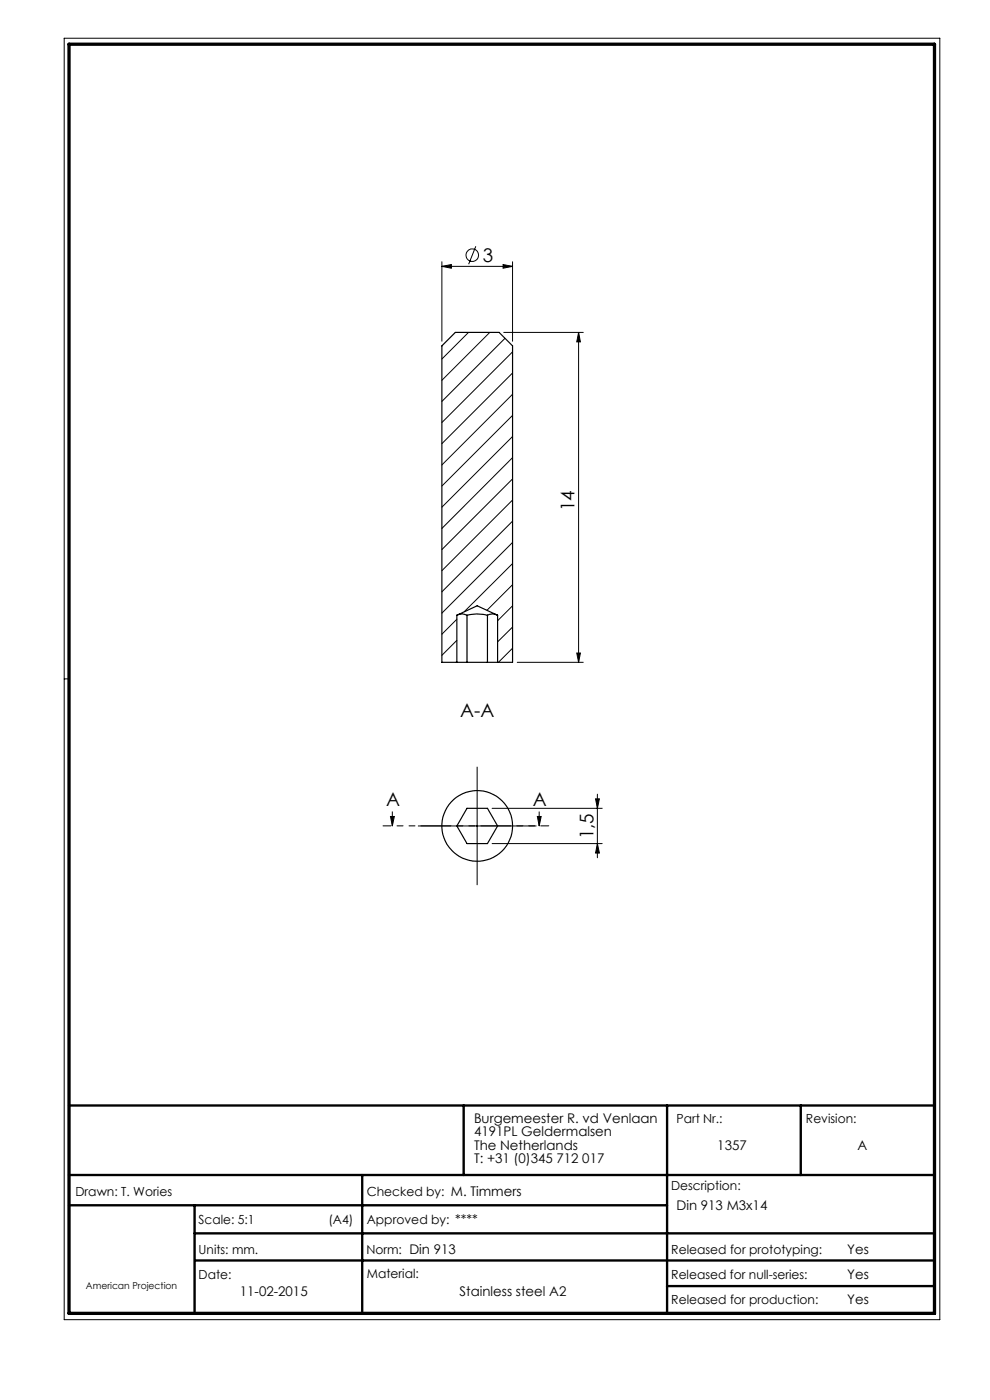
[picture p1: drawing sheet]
<svg xmlns="http://www.w3.org/2000/svg" width="210mm" height="297mm" viewBox="0 0 210 297" stroke-linecap="round" stroke-linejoin="round" font-family="sans-serif">
<g fill="none" stroke="#000" stroke-width=".21">
<path d="M13.6 8.1h185.8v271.9h-185.8zM93.7 56.5l2-.4v.8zM93.7 55.5v16.9M93.7 56.5h15M100.9 52.2l-1.5 3.9M106.7 56.1l2 .4-2 .4zM108.7 55.5v16.9M99.4 70.5l-5.7 5.7M103.9 70.5l-10.2 10.2M106.9 70.5h16.8M107.1 71.8l-13.4 13.4M108.7 74.6l-15 15"/>
<path d="M108.7 79.1l-15 15M122.7 70.5v70M122.7 70.5l.4 2h-.8zM108.7 83.6l-15 15M108.7 88.1l-15 15M108.7 92.6l-15 15M108.7 97.1l-15 15M108.7 101.6l-15 15M108.7 106.1l-15 15M108.7 110.6l-15 15M108.7 115.1l-15 15M108.7 119.6l-10.2 10.1"/>
<path d="M96.9 131.4l-3.2 3.1M96.9 135.9l-3.2 3.1M108.7 124l-5.4 5.5M108.7 128.5l-3.1 3.2M108.7 133l-3.1 3.2M108.7 137.5l-3 3M122.3 138.5h.8l-.4 2zM14.6 144h-1M96.9 140.4l-.2 .1M109.7 140.5h14M82.8 173.2h.8l-.4 2zM83.2 172.2v3"/>
<path d="M88.7 175.2h25M101.2 162.7v25M104.4 171.5h23.3M104.4 179h23.3M114 173.2h.8l-.4 2zM114.4 172.2v3M126.3 169.5h.8l-.4 2zM126.7 168.5v13.5M126.7 179l.4 2h-.8z"/>
<circle cx="100.2" cy="54.1" r="1.33"/>
</g>
<path d="M14.6 234.5h183.6M98.4 234.5v14.8M141.5 234.5v44.1M169.9 234.5v14.8M14.6 249.3h183.6M14.6 255.7h126.9M41.3 255.7v22.9M76.8 249.3v29.3M41.3 261.7h156.9M41.4 267.4h156.8M141.5 272.8h56.7" fill="none" stroke="#000" stroke-width=".5"/>
<path d="M14.6 9.4h183.6v269.2h-183.6z" fill="none" stroke="#000" stroke-width=".7"/>
<path d="M116.4 175.2h-35.2" fill="none" stroke="#000" stroke-width=".21" stroke-dasharray="6.3 1.3 1.3 1.3 1.3 1.3" stroke-dashoffset="4.6"/>
<g fill="#000">
<path d="M93.7 56.5l2-.4v.8zM106.7 56.1l2 .4-2 .4z"/>
<path d="M114 173.2h.8l-.4 2zM82.8 173.2h.8l-.4 2z"/>
<path d="M126.3 169.5h.8l-.4 2zM126.7 179l.4 2h-.8zM122.7 70.5l.4 2h-.8zM122.3 138.5h.8l-.4 2z"/>
</g>
<g fill="none" stroke="#000" stroke-width=".25">
<path d="M93.7 73.4l2.9-2.9h9.3l2.8 2.9v67.1h-15zM96.9 130.5l.4-.2a2.2 2.2 0 0 1 1.8 .2M96.9 130.5l4.3-2 4.4 2M96.9 130.5v10M99.1 130.5a8.5 8.5 0 0 1 4.3 0M99.1 130.5v10M103.4 130.5l.4-.2a2.2 2.2 0 0 1 1.8 .2M103.4 130.5v10M105.6 130.5v10M99.1 171.5h4.3l2.2 3.7-2.2 3.8h-4.3l-2.2-3.8z"/>
<circle cx="101.2" cy="175.2" r="7.5"/>
</g>
<g font-size="4">
<text x="102.4" y="55.6">3</text>
<text x="121.9" y="108.4" transform="rotate(-90 121.9 108.4)">14</text>
<text x="97.6" y="152.1">A-A</text>
<text x="81.9" y="171.1">A</text>
<text x="113" y="171">A</text>
<text x="125.9" y="178.1" transform="rotate(-90 125.9 178.1)">1,5</text>
</g>
<g font-size="2.8">
<text x="100.5" y="238.2">Burgemeester R. vd Venlaan</text>
<text x="100.5" y="241.1">4191PL Geldermalsen</text>
<text x="100.5" y="243.9">The Netherlands</text>
<text x="152.2" y="243.9">1357</text>
<text x="181.9" y="243.9">A</text>
<text x="100.5" y="246.7">T: +31 (0)345 712 017</text>
<text x="143.5" y="256.7">Din 913 M3x14</text>
<text x="179.7" y="266">Yes</text>
<text x="50.9" y="275">11-02-2015</text>
<text x="97.5" y="275">Stainless steel A2</text>
<text x="179.7" y="271.4">Yes</text>
<text x="179.7" y="276.6">Yes</text>
</g>
<g font-size="2.7">
<text x="143.5" y="238.2">Part Nr.:</text>
<text x="171" y="238.2">Revision:</text>
<text x="16" y="253.7">Drawn: T. Wories</text>
<text x="77.8" y="253.7">Checked by: M. Timmers</text>
<text x="142.4" y="252.5">Description:</text>
<text x="42.1" y="259.7">Scale: 5:1</text>
<text x="69.7" y="259.7">(A4)</text>
<text x="77.8" y="259.7">Approved by: ****</text>
<text x="42.1" y="266">Units: mm.</text>
<text x="77.7" y="266">Norm: Din 913</text>
<text x="142.4" y="266">Released for prototyping:</text>
<text x="42.1" y="271.3">Date:</text>
<text x="77.8" y="271">Material:</text>
<text x="142.4" y="271.3">Released for null-series:</text>
<text x="142.4" y="276.6">Released for production:</text>
</g>
<text font-size="2" x="18.2" y="273.4">American Projection</text>
</svg>
